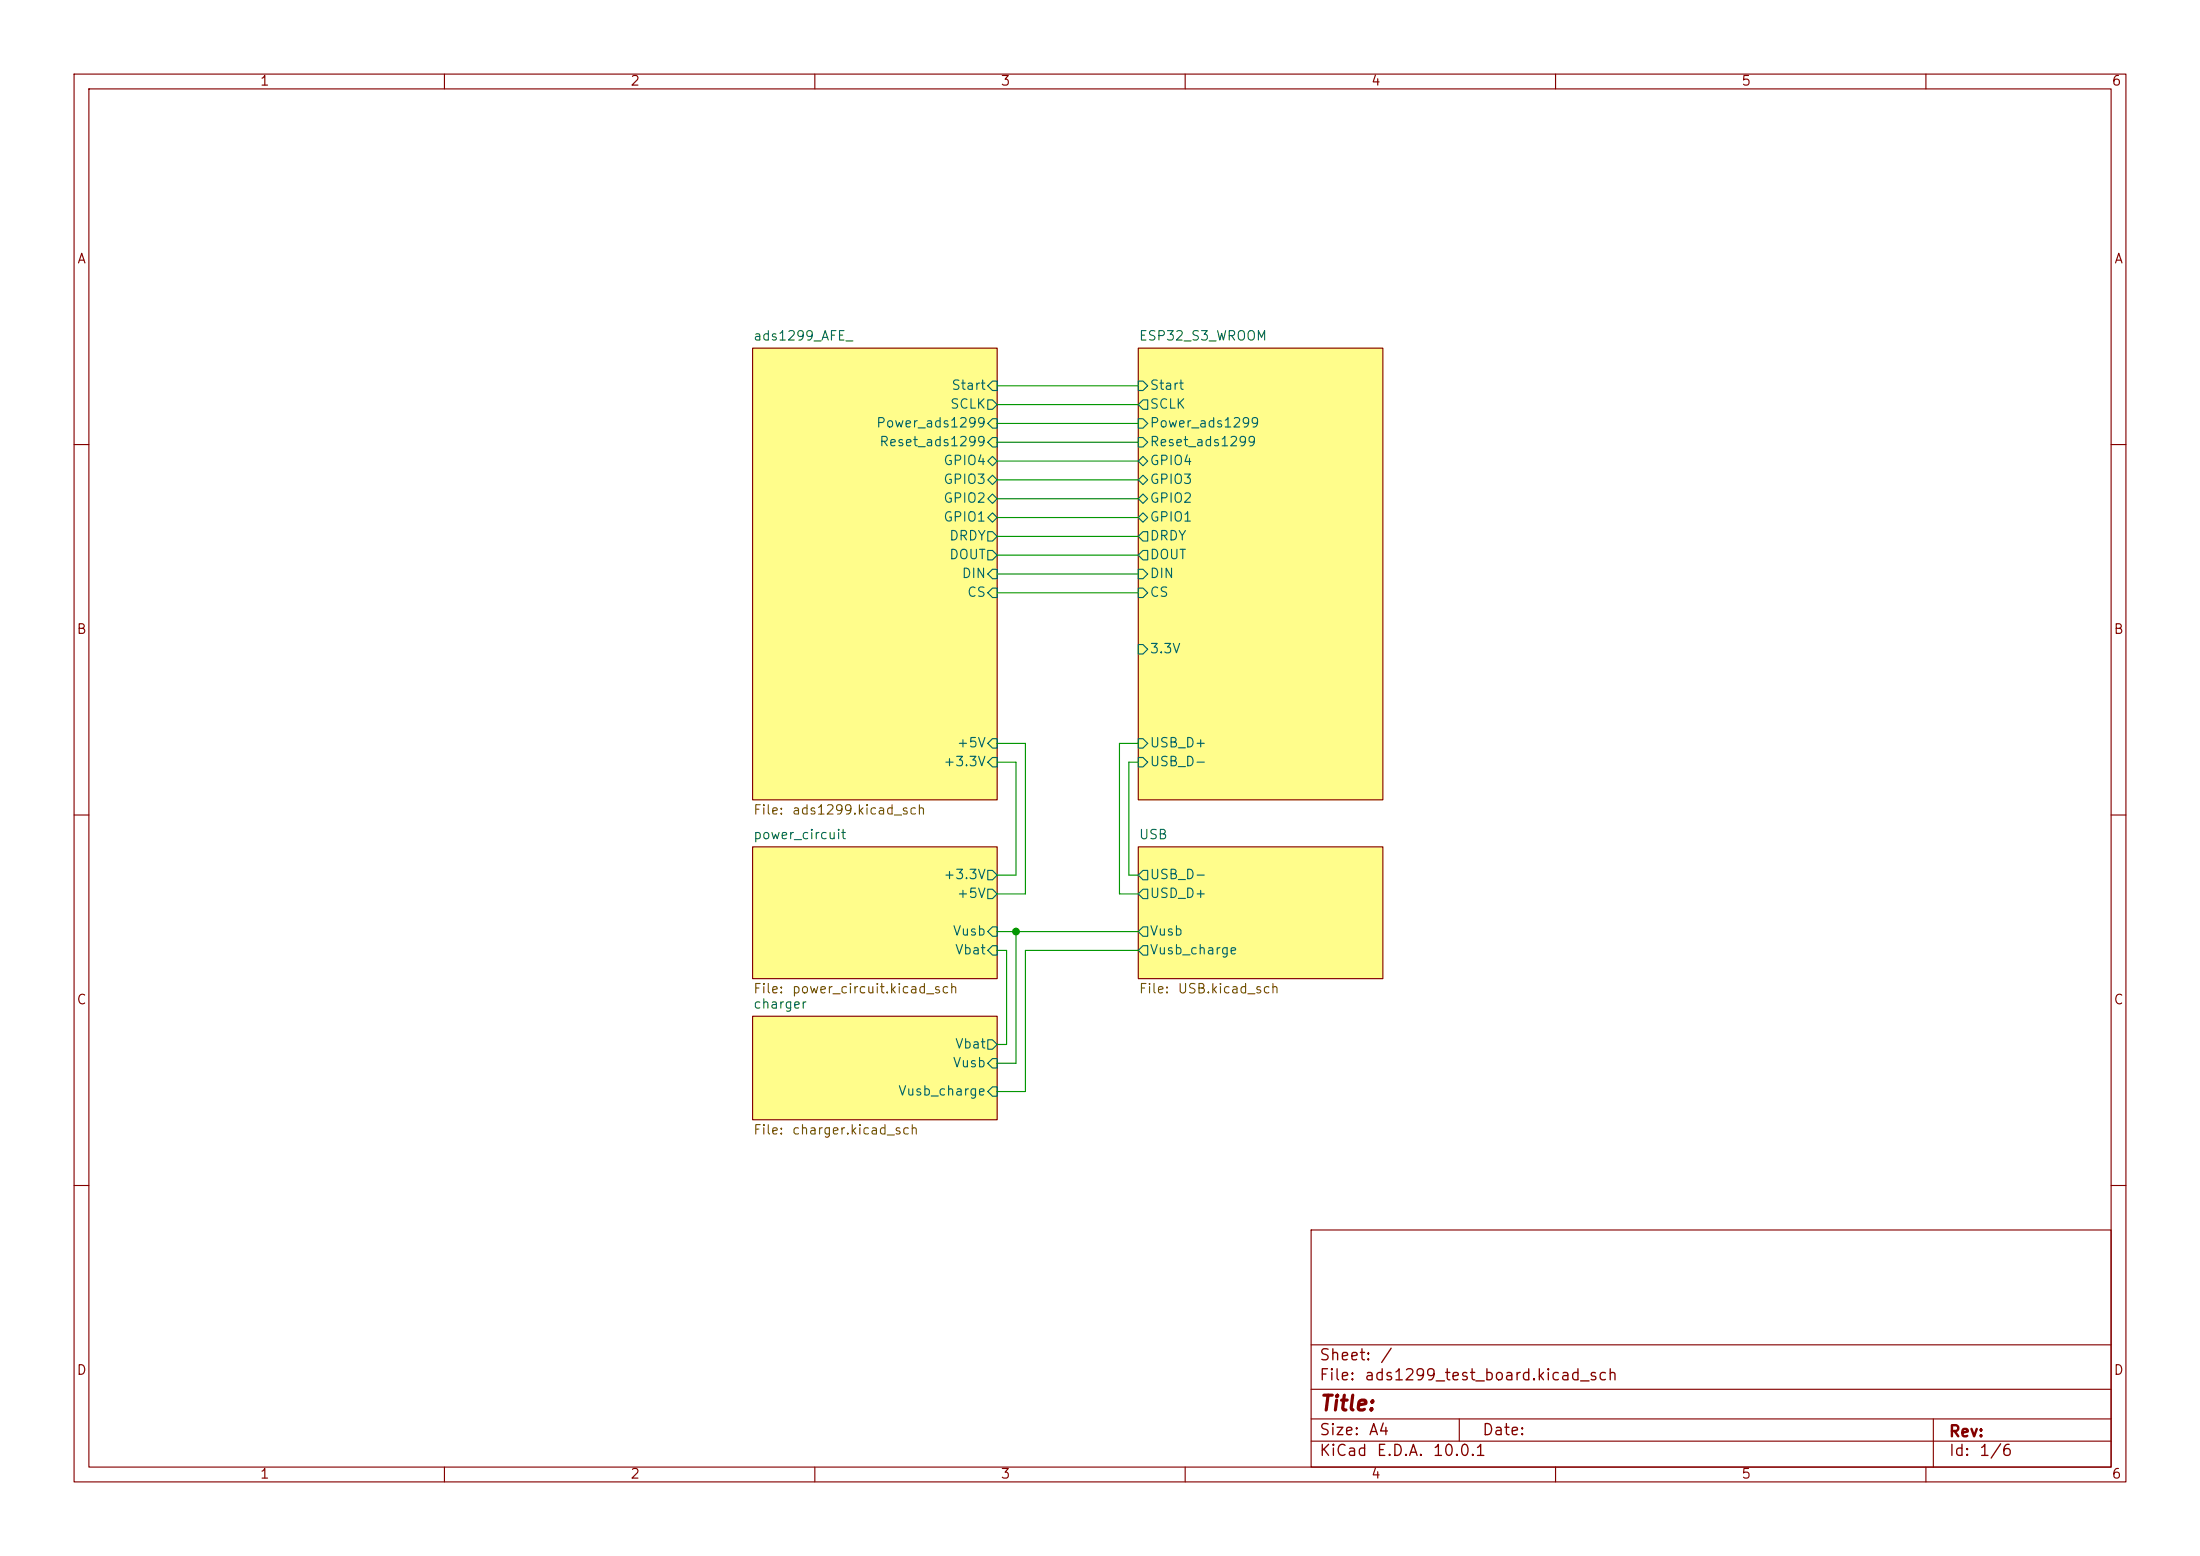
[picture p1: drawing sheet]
(kicad_sch
 (version 20260306)
 (generator "eeschema")
 (generator_version "10.0")
 (paper "A4")
 (lib_symbols)
 (junction
  (at 137.16 125.73)
  (diameter 0)
  (color 0 0 0 0))
 (wire
  (pts (xy 137.16 125.73) (xy 137.16 143.51))
  (stroke (width 0) (type default)))
 (wire
  (pts (xy 138.43 100.33) (xy 138.43 120.65))
  (stroke (width 0) (type default)))
 (wire
  (pts (xy 137.16 118.11) (xy 137.16 102.87))
  (stroke (width 0) (type default)))
 (wire
  (pts (xy 138.43 147.32) (xy 134.62 147.32))
  (stroke (width 0) (type default)))
 (wire
  (pts (xy 137.16 125.73) (xy 153.67 125.73))
  (stroke (width 0) (type default)))
 (wire
  (pts (xy 134.62 125.73) (xy 137.16 125.73))
  (stroke (width 0) (type default)))
 (wire
  (pts (xy 151.13 120.65) (xy 153.67 120.65))
  (stroke (width 0) (type default)))
 (wire
  (pts (xy 137.16 102.87) (xy 134.62 102.87))
  (stroke (width 0) (type default)))
 (wire
  (pts (xy 134.62 143.51) (xy 137.16 143.51))
  (stroke (width 0) (type default)))
 (wire
  (pts (xy 138.43 120.65) (xy 134.62 120.65))
  (stroke (width 0) (type default)))
 (wire
  (pts (xy 138.43 128.27) (xy 138.43 147.32))
  (stroke (width 0) (type default)))
 (wire
  (pts (xy 134.62 128.27) (xy 135.89 128.27))
  (stroke (width 0) (type default)))
 (wire
  (pts (xy 134.62 64.77) (xy 153.67 64.77))
  (stroke (width 0) (type default)))
 (wire
  (pts (xy 153.67 128.27) (xy 138.43 128.27))
  (stroke (width 0) (type default)))
 (wire
  (pts (xy 134.62 69.85) (xy 153.67 69.85))
  (stroke (width 0) (type default)))
 (wire
  (pts (xy 134.62 72.39) (xy 153.67 72.39))
  (stroke (width 0) (type default)))
 (wire
  (pts (xy 134.62 54.61) (xy 153.67 54.61))
  (stroke (width 0) (type default)))
 (wire
  (pts (xy 151.13 100.33) (xy 151.13 120.65))
  (stroke (width 0) (type default)))
 (wire
  (pts (xy 135.89 128.27) (xy 135.89 140.97))
  (stroke (width 0) (type default)))
 (wire
  (pts (xy 153.67 118.11) (xy 152.4 118.11))
  (stroke (width 0) (type default)))
 (wire
  (pts (xy 134.62 57.15) (xy 153.67 57.15))
  (stroke (width 0) (type default)))
 (wire
  (pts (xy 134.62 62.23) (xy 153.67 62.23))
  (stroke (width 0) (type default)))
 (wire
  (pts (xy 134.62 52.07) (xy 153.67 52.07))
  (stroke (width 0) (type default)))
 (wire
  (pts (xy 135.89 140.97) (xy 134.62 140.97))
  (stroke (width 0) (type default)))
 (wire
  (pts (xy 153.67 100.33) (xy 151.13 100.33))
  (stroke (width 0) (type default)))
 (wire
  (pts (xy 152.4 118.11) (xy 152.4 102.87))
  (stroke (width 0) (type default)))
 (wire
  (pts (xy 152.4 102.87) (xy 153.67 102.87))
  (stroke (width 0) (type default)))
 (wire
  (pts (xy 134.62 118.11) (xy 137.16 118.11))
  (stroke (width 0) (type default)))
 (wire
  (pts (xy 134.62 80.01) (xy 153.67 80.01))
  (stroke (width 0) (type default)))
 (wire
  (pts (xy 134.62 77.47) (xy 153.67 77.47))
  (stroke (width 0) (type default)))
 (wire
  (pts (xy 134.62 100.33) (xy 138.43 100.33))
  (stroke (width 0) (type default)))
 (wire
  (pts (xy 134.62 59.69) (xy 153.67 59.69))
  (stroke (width 0) (type default)))
 (wire
  (pts (xy 134.62 67.31) (xy 153.67 67.31))
  (stroke (width 0) (type default)))
 (wire
  (pts (xy 134.62 74.93) (xy 153.67 74.93))
  (stroke (width 0) (type default)))
 (sheet
  (at 101.6 137.16)
  (size 33.02 13.97)
  (exclude_from_sim no)
  (in_bom yes)
  (on_board yes)
  (dnp no)
  (fields_autoplaced yes)
  (stroke (width 0.1524) (type solid))
  (fill (color 255 251 23 0.5019607843))
  (property "Sheetname" "charger" (at 101.6 136.4484 0) (show_name no) (do_not_autoplace no) (effects (font (size 1.27 1.27)) (justify left bottom)))
  (property "Sheetfile" "charger.kicad_sch" (at 101.6 151.7146 0) (show_name no) (do_not_autoplace no) (effects (font (size 1.27 1.27)) (justify left top)))
  (pin "Vbat" output (at 134.62 140.97 0) (effects (font (size 1.27 1.27)) (justify right)))
  (pin "Vusb" input (at 134.62 143.51 0) (effects (font (size 1.27 1.27)) (justify right)))
  (pin "Vusb_charge" input (at 134.62 147.32 0) (effects (font (size 1.27 1.27)) (justify right))))
 (sheet
  (at 153.67 114.3)
  (size 33.02 17.78)
  (exclude_from_sim no)
  (in_bom yes)
  (on_board yes)
  (dnp no)
  (fields_autoplaced yes)
  (stroke (width 0.1524) (type solid))
  (fill (color 255 251 23 0.5019607843))
  (property "Sheetname" "USB" (at 153.67 113.5884 0) (show_name no) (do_not_autoplace no) (effects (font (size 1.27 1.27)) (justify left bottom)))
  (property "Sheetfile" "USB.kicad_sch" (at 153.67 132.6646 0) (show_name no) (do_not_autoplace no) (effects (font (size 1.27 1.27)) (justify left top)))
  (pin "USB_D-" output (at 153.67 118.11 180) (effects (font (size 1.27 1.27)) (justify left)))
  (pin "USD_D+" output (at 153.67 120.65 180) (effects (font (size 1.27 1.27)) (justify left)))
  (pin "Vusb" output (at 153.67 125.73 180) (effects (font (size 1.27 1.27)) (justify left)))
  (pin "Vusb_charge" output (at 153.67 128.27 180) (effects (font (size 1.27 1.27)) (justify left))))
 (sheet
  (at 101.6 114.3)
  (size 33.02 17.78)
  (exclude_from_sim no)
  (in_bom yes)
  (on_board yes)
  (dnp no)
  (fields_autoplaced yes)
  (stroke (width 0.1524) (type solid))
  (fill (color 255 251 23 0.5019607843))
  (property "Sheetname" "power_circuit" (at 101.6 113.5884 0) (show_name no) (do_not_autoplace no) (effects (font (size 1.27 1.27)) (justify left bottom)))
  (property "Sheetfile" "power_circuit.kicad_sch" (at 101.6 132.6646 0) (show_name no) (do_not_autoplace no) (effects (font (size 1.27 1.27)) (justify left top)))
  (pin "+3.3V" output (at 134.62 118.11 0) (effects (font (size 1.27 1.27)) (justify right)))
  (pin "+5V" output (at 134.62 120.65 0) (effects (font (size 1.27 1.27)) (justify right)))
  (pin "Vbat" input (at 134.62 128.27 0) (effects (font (size 1.27 1.27)) (justify right)))
  (pin "Vusb" input (at 134.62 125.73 0) (effects (font (size 1.27 1.27)) (justify right))))
 (sheet
  (at 153.67 46.99)
  (size 33.02 60.96)
  (exclude_from_sim no)
  (in_bom yes)
  (on_board yes)
  (dnp no)
  (fields_autoplaced yes)
  (stroke (width 0.1524) (type solid))
  (fill (color 255 251 23 0.5019607843))
  (property "Sheetname" "ESP32_S3_WROOM" (at 153.67 46.2784 0) (show_name no) (do_not_autoplace no) (effects (font (size 1.27 1.27)) (justify left bottom)))
  (property "Sheetfile" "ESP32_S3_WROOM.kicad_sch" (at 153.67 108.5346 0) (hide yes) (show_name no) (do_not_autoplace no) (effects (font (size 1.27 1.27)) (justify left top)))
  (pin "3.3V" input (at 153.67 87.63 180) (effects (font (size 1.27 1.27)) (justify left)))
  (pin "USB_D+" input (at 153.67 100.33 180) (effects (font (size 1.27 1.27)) (justify left)))
  (pin "USB_D-" input (at 153.67 102.87 180) (effects (font (size 1.27 1.27)) (justify left)))
  (pin "CS" input (at 153.67 80.01 180) (effects (font (size 1.27 1.27)) (justify left)))
  (pin "DIN" input (at 153.67 77.47 180) (effects (font (size 1.27 1.27)) (justify left)))
  (pin "DOUT" output (at 153.67 74.93 180) (effects (font (size 1.27 1.27)) (justify left)))
  (pin "DRDY" output (at 153.67 72.39 180) (effects (font (size 1.27 1.27)) (justify left)))
  (pin "GPIO1" bidirectional (at 153.67 69.85 180) (effects (font (size 1.27 1.27)) (justify left)))
  (pin "GPIO2" bidirectional (at 153.67 67.31 180) (effects (font (size 1.27 1.27)) (justify left)))
  (pin "GPIO3" bidirectional (at 153.67 64.77 180) (effects (font (size 1.27 1.27)) (justify left)))
  (pin "GPIO4" bidirectional (at 153.67 62.23 180) (effects (font (size 1.27 1.27)) (justify left)))
  (pin "Power_ads1299" input (at 153.67 57.15 180) (effects (font (size 1.27 1.27)) (justify left)))
  (pin "Reset_ads1299" input (at 153.67 59.69 180) (effects (font (size 1.27 1.27)) (justify left)))
  (pin "SCLK" output (at 153.67 54.61 180) (effects (font (size 1.27 1.27)) (justify left)))
  (pin "Start" input (at 153.67 52.07 180) (effects (font (size 1.27 1.27)) (justify left))))
 (sheet
  (at 101.6 46.99)
  (size 33.02 60.96)
  (exclude_from_sim no)
  (in_bom yes)
  (on_board yes)
  (dnp no)
  (fields_autoplaced yes)
  (stroke (width 0.1524) (type solid))
  (fill (color 255 251 23 0.5019607843))
  (property "Sheetname" "ads1299_AFE_" (at 101.6 46.2784 0) (show_name no) (do_not_autoplace no) (effects (font (size 1.27 1.27)) (justify left bottom)))
  (property "Sheetfile" "ads1299.kicad_sch" (at 101.6 108.5346 0) (show_name no) (do_not_autoplace no) (effects (font (size 1.27 1.27)) (justify left top)))
  (pin "+3.3V" input (at 134.62 102.87 0) (effects (font (size 1.27 1.27)) (justify right)))
  (pin "+5V" input (at 134.62 100.33 0) (effects (font (size 1.27 1.27)) (justify right)))
  (pin "DRDY" output (at 134.62 72.39 0) (effects (font (size 1.27 1.27)) (justify right)))
  (pin "Reset_ads1299" input (at 134.62 59.69 0) (effects (font (size 1.27 1.27)) (justify right)))
  (pin "CS" input (at 134.62 80.01 0) (effects (font (size 1.27 1.27)) (justify right)))
  (pin "DIN" input (at 134.62 77.47 0) (effects (font (size 1.27 1.27)) (justify right)))
  (pin "DOUT" output (at 134.62 74.93 0) (effects (font (size 1.27 1.27)) (justify right)))
  (pin "Power_ads1299" input (at 134.62 57.15 0) (effects (font (size 1.27 1.27)) (justify right)))
  (pin "SCLK" output (at 134.62 54.61 0) (effects (font (size 1.27 1.27)) (justify right)))
  (pin "Start" input (at 134.62 52.07 0) (effects (font (size 1.27 1.27)) (justify right)))
  (pin "GPIO1" bidirectional (at 134.62 69.85 0) (effects (font (size 1.27 1.27)) (justify right)))
  (pin "GPIO2" bidirectional (at 134.62 67.31 0) (effects (font (size 1.27 1.27)) (justify right)))
  (pin "GPIO3" bidirectional (at 134.62 64.77 0) (effects (font (size 1.27 1.27)) (justify right)))
  (pin "GPIO4" bidirectional (at 134.62 62.23 0) (effects (font (size 1.27 1.27)) (justify right))))
 (sheet_instances
  (path ""
   (page "1")))
 (embedded_fonts no))
